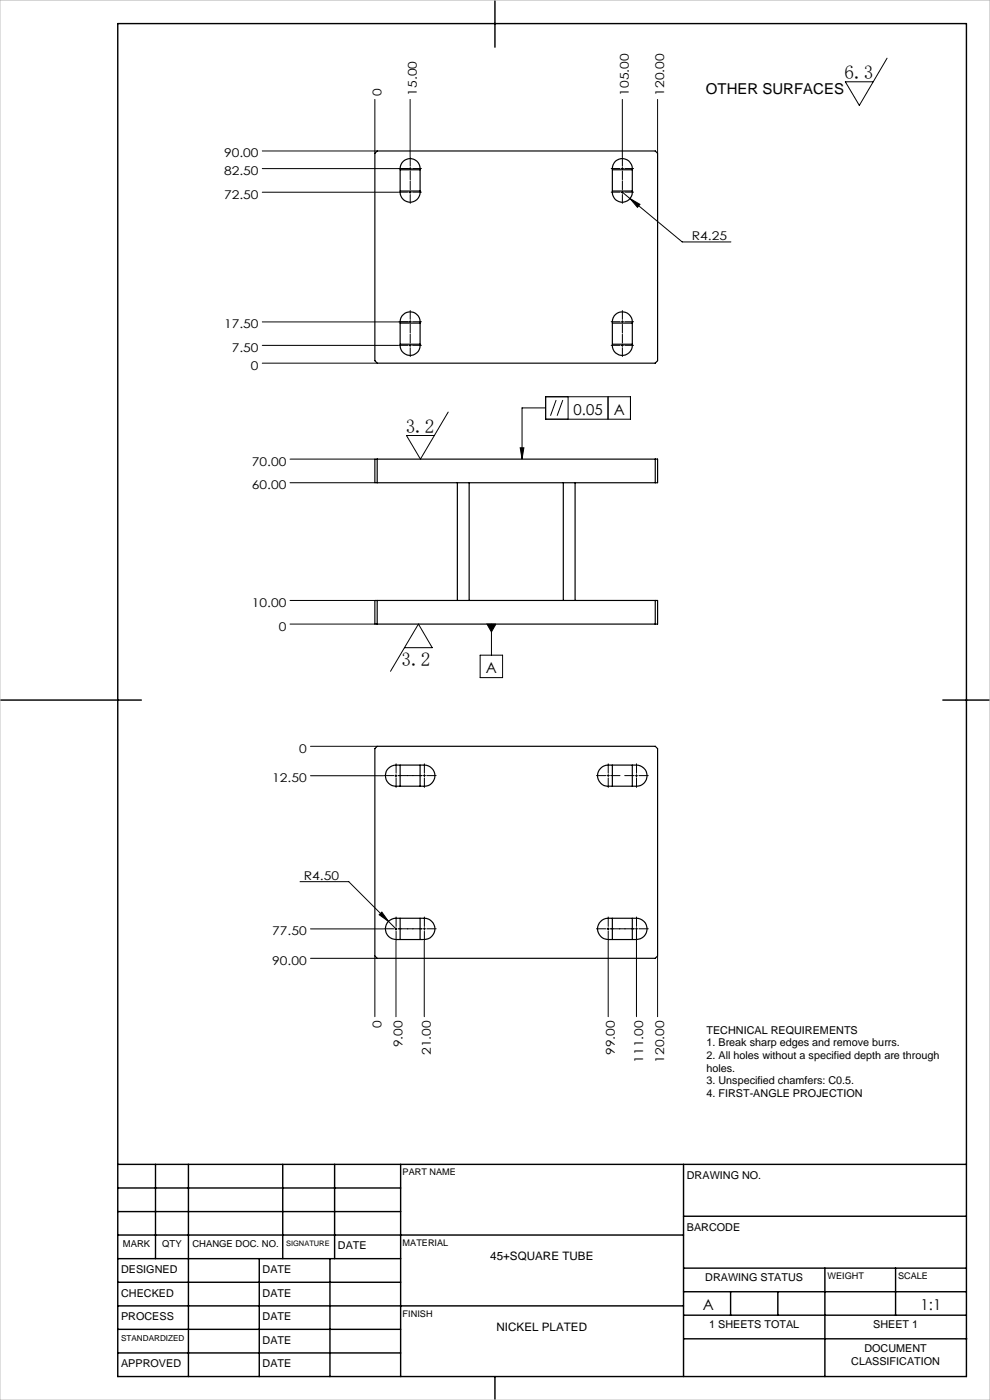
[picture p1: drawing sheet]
<svg xmlns="http://www.w3.org/2000/svg" width="210mm" height="297mm" viewBox="0 0 210 297" stroke-linecap="round" stroke-linejoin="round" font-family="sans-serif">
<g fill="none" stroke="#000" stroke-width=".21">
<path d="M188.2 12.3l-5.9 10.1-3-5h5.9M55.6 35.8h31.3M55.6 32h24.3M79.5 21.1v11.3M87 21.1v12.2M132 21.1v12.2M139.5 21.1v11.3M55.6 40.8h28.9M86.7 40.8h.5M87 40.5v.5M131.8 40.8h.5M132 40.8l12.7 10.5h10.3"/>
<path d="M132 40.5v.5M133.6 42.1l2.1 1.3-.5 .6zM55.6 73.3h28.9M55.6 77h24.3M55.6 68.3h31.3M86.7 73.3h.5M87 73v.5M131.8 73.3h.5M132 73v.5M61.5 97.4h17.9M95.1 87.4l-5.9 10-3-5h5.9M110.3 95h.8l-.4 2.4z"/>
<path d="M115.7 86.5h-5v10.9M115.7 84.2h18v4.7h-18zM118 84.9l-1.2 3.3M119.4 84.9l-1.2 3.3M120.5 84.2v4.7M129 84.2v4.7M61.5 102.4h17.9M61.5 132.4h17.9M61.5 127.4h17.9M85.8 137.4h5.9l-2.9-5-6 10M101.8 139h4.8v4.8h-4.8zM103.3 132.4h1.9l-1 1.7z"/>
<path d="M104.2 132.4v6.6M65.9 158.3h14M65.9 164.6h15.5M83.7 164.6h.5M84 164.3v.5M134.8 164.6h.5M135 164.3v.5M63.6 187h10.4l10 10.1M65.9 197.1h15.5M80.4 194.1l.6-.6 1.4 2zM83.7 197.1h.5M84 199.7v16"/>
<path d="M84 196.8v.5M90 199.7v16M128.8 197.1h.5M129 199.7v16M129 196.8v.5M135 197.2v18.5M65.9 203.3h14M79.5 202.9v12.8M139.5 202.9v12.8"/>
</g>
<g fill="none" stroke="#000" stroke-width=".21" stroke-dasharray="15.2 1.3 1.3 1.3">
<path d="M86.5 35.8h-1.9M87 35.8v-.3M87 35.8h-.2M87 35.8v.2M87 35.8h.3M87 35.3v-1.9M87 36.3v1.8M87.5 35.8h1.9M131.5 35.8h-1.9M132 35.8v-.3M132 35.8h-.2M132 35.8v.2"/>
<path d="M132 35.8h.3M132 35.3v-1.9M132 36.3v1.8M132.5 35.8h1.9M86.5 40.8h-1.9M87 40.3v-1.9M87 41.3v1.8M87.5 40.8h1.9M131.5 40.8h-1.9M132 40.3v-1.9M132 41.3v1.8M132.5 40.8h1.9"/>
<path d="M86.5 73.3h-1.9M86.5 68.3h-1.9M87 72.8v-1.9M87 73.8v1.8M87 68.3v-.3M87 68.3h-.2M87 68.3v.2M87 68.3h.3M87 67.8v-1.9M87 68.8v1.8M87.5 73.3h1.9M87.5 68.3h1.9"/>
<path d="M131.5 73.3h-1.9M131.5 68.3h-1.9M132 72.8v-1.9M132 73.8v1.8M132 68.3v-.3M132 68.3h-.2M132 68.3v.2M132 68.3h.3M132 67.8v-1.9M132 68.8v1.8M132.5 73.3h1.9M132.5 68.3h1.9"/>
<path d="M83.5 164.5h-2M84 164v-2M84 165v2M84.5 164.5h2M89.5 164.5h-2M90 164.5v-.2M90 164.5h-.2M90 164.5v.3M90 164.5h.3M90 164v-2M90 165v2M90.5 164.5h2"/>
<path d="M128.5 164.5h-2M129 164.5h-.2M129 164.5v.3M129 164.5h.3M129 164.5v-.2M129 165v2M129 164v-2M129.5 164.5h2M134.5 164.5h-2M135 165v2M135 164v-2M135.5 164.5h2"/>
<path d="M83.5 197h-2M84 196.5v-2M84 197.5v2M84.5 197h2M89.5 197h-2M90 197v-.2M90 197h-.2M90 197v.3M90 197h.3M90 196.5v-2M90 197.5v2M90.5 197h2"/>
<path d="M128.5 197h-2M129 196.5v-2M129 197.5v2M129.5 197h2M134.5 197h-2M135 197v-.2M135 197h-.2M135 197v.3M135 197h.3M135 196.5v-2M135 197.5v2M135.5 197h2"/>
</g>
<path d="M84.5 164.5h5M84.5 197h5M129.5 197h5" fill="none" stroke="#000" stroke-width=".21" stroke-dasharray="15.2 1.3 1.3 1.3" stroke-dashoffset="14.6"/>
<g fill="none" stroke="#000" stroke-width=".3">
<path d="M25 5h180v287h-180zM105 0v10M0 148.5h30M200 148.5h10M25 247h180M25 257h60M25 252h60M33 247v20M40 247v45M60 247v20M71 247v20M85 247v45"/>
<path d="M145 247v45M145 258h60M25 277h120M25 272h60M25 267h60M25 262h120M55 267v25M70 267v25M145 279h60M145 269h60M145 274h60M155 274v5"/>
<path d="M165 274v5M175 269v23M190 269v10M25 287h60M25 282h60M105 292v5M145.1 284h60"/>
</g>
<path d="M0 0h210v297h-210z" fill="none" stroke="#c0c0c0" stroke-width=".21"/>
<g fill="#000">
<path d="M133.6 42.1l1.6 1.9 .5-.6zM81 193.5l-.6 .6 2 1.4z"/>
<path d="M110.3 95h.8l-.4 2.4zM103.3 132.4l.9 1.7 1-1.7z"/>
</g>
<g fill="none" stroke="#000" stroke-width=".25">
<path d="M80 32h59l.5 .5v44l-.5 .5h-59l-.5-.5v-44zM84.9 36h4.2M85.6 34.2a2.12 2.12 0 0 1 2.3-.4 2.12 2.12 0 0 1 1.2 2v5a2.12 2.12 0 0 1-2.1 2.1 2.12 2.12 0 0 1-2.1-2.1v-5a2.16 2.16 0 0 1 .7-1.6zM129.9 36h4.2M130.6 34.2a2.15 2.15 0 0 1 2.3-.4 2.15 2.15 0 0 1 1.2 2v5a2.12 2.12 0 0 1-2.1 2.1 2.12 2.12 0 0 1-2.1-2.1v-5a2.31 2.31 0 0 1 .7-1.6zM84.9 40.5h4.2M129.9 40.5h4.2M84.9 73h4.2M84.9 68.5h4.2M85.6 66.7a2.1 2.1 0 0 1 2.3-.4 2.1 2.1 0 0 1 1.2 2v5a2.12 2.12 0 0 1-2.1 2.1 2.12 2.12 0 0 1-2.1-2.1v-5a2.01 2.01 0 0 1 .7-1.6zM129.9 73h4.2M129.9 68.5h4.2"/>
<path d="M130.6 66.7a2.13 2.13 0 0 1 2.3-.4 2.13 2.13 0 0 1 1.2 2v5a2.12 2.12 0 0 1-2.1 2.1 2.12 2.12 0 0 1-2.1-2.1v-5a2.15 2.15 0 0 1 .7-1.6zM79.5 97.4h60v5h-60zM80 97.4v5M139 97.4v5M97 102.4v25M99.5 102.4v25M119.5 102.4v25M122 102.4v25M79.5 127.4h60v5h-60zM80 127.4v5M139 127.4v5M80 158.3h59l.5 .5v44l-.5 .5h-59l-.5-.5v-44z"/>
<path d="M82.4 163a2.31 2.31 0 0 1 1.6-.7h6a2.24 2.24 0 0 1 2.3 2.2 2.24 2.24 0 0 1-2.3 2.3h-6a2.23 2.23 0 0 1-2.1-1.4 2.23 2.23 0 0 1 .5-2.4zM84.9 162.3v4.5M89.1 162.3v4.5M127.4 163a2.15 2.15 0 0 1 1.6-.7h6a2.24 2.24 0 0 1 2.3 2.2 2.24 2.24 0 0 1-2.3 2.3h-6a2.23 2.23 0 0 1-2.1-1.4 2.23 2.23 0 0 1 .5-2.4zM129.9 162.3v4.5M134.1 162.3v4.5M82.4 195.5a2.31 2.31 0 0 1 1.6-.7h6a2.26 2.26 0 0 1 2.3 2.3 2.26 2.26 0 0 1-2.3 2.2h-6a2.25 2.25 0 0 1-2.1-1.4 2.25 2.25 0 0 1 .5-2.4zM84.9 194.8v4.5M89.1 194.8v4.5M127.4 195.5a2.15 2.15 0 0 1 1.6-.7h6a2.26 2.26 0 0 1 2.3 2.3 2.26 2.26 0 0 1-2.3 2.2h-6a2.25 2.25 0 0 1-2.1-1.4 2.25 2.25 0 0 1 .5-2.4zM129.9 194.8v4.5M134.1 194.8v4.5"/>
</g>
<g font-size="4.1">
<text x="179.1" y="16.8">6.3</text>
<text x="86.1" y="91.8">3.2</text>
<text x="85.2" y="141.3">3.2</text>
</g>
<g font-size="3.2">
<text x="149.8" y="20">OTHER SURFACES</text>
<text x="121.7" y="88">0.05</text>
<text x="130.2" y="88">A</text>
<text x="103.1" y="142.8">A</text>
<text x="149.1" y="277.9">A</text>
<text x="195.3" y="278">1:1</text>
</g>
<g font-size="2.6">
<text x="80.9" y="20.3" transform="rotate(-90 80.9 20.3)">0</text>
<text x="88.4" y="20.3" transform="rotate(-90 88.4 20.3)">15.00</text>
<text x="133.4" y="20.3" transform="rotate(-90 133.4 20.3)">105.00</text>
<text x="140.9" y="20.3" transform="rotate(-90 140.9 20.3)">120.00</text>
<text x="47.5" y="33.4">90.00</text>
<text x="47.5" y="37.1">82.50</text>
<text x="47.5" y="42.1">72.50</text>
<text x="146.8" y="51">R4.25</text>
<text x="47.5" y="69.6">17.50</text>
<text x="49.2" y="74.6">7.50</text>
<text x="53.2" y="78.4">0</text>
<text x="53.4" y="98.8">70.00</text>
<text x="53.4" y="103.8">60.00</text>
<text x="53.4" y="128.8">10.00</text>
<text x="59.1" y="133.8">0</text>
<text x="63.4" y="159.7">0</text>
<text x="57.7" y="165.9">12.50</text>
<text x="64.5" y="186.7">R4.50</text>
<text x="57.7" y="198.4">77.50</text>
<text x="57.7" y="204.7">90.00</text>
<text x="80.9" y="218.1" transform="rotate(-90 80.9 218.1)">0</text>
<text x="85.4" y="222.2" transform="rotate(-90 85.4 222.2)">9.00</text>
<text x="91.4" y="223.8" transform="rotate(-90 91.4 223.8)">21.00</text>
<text x="130.4" y="223.8" transform="rotate(-90 130.4 223.8)">99.00</text>
<text x="136.4" y="225.4" transform="rotate(-90 136.4 225.4)">111.00</text>
<text x="140.9" y="225.4" transform="rotate(-90 140.9 225.4)">120.00</text>
</g>
<g font-size="2.5">
<text x="104" y="267.3">45+SQUARE TUBE</text>
<text x="105.3" y="282.3">NICKEL PLATED</text>
</g>
<g font-size="2.3">
<text x="149.9" y="219.3">TECHNICAL REQUIREMENTS</text>
<text x="149.9" y="222">1. Break sharp edges and remove burrs.</text>
<text x="149.9" y="224.7">2. All holes without a specified depth are through</text>
<text x="149.9" y="227.3">holes.</text>
<text x="149.9" y="230">3. Unspecified chamfers: C0.5.</text>
<text x="149.9" y="232.6">4. FIRST-ANGLE PROJECTION</text>
<text x="145.7" y="250">DRAWING NO.</text>
<text x="145.7" y="261">BARCODE</text>
<text x="71.7" y="265">DATE</text>
<text x="25.7" y="270">DESIGNED</text>
<text x="25.7" y="275.1">CHECKED</text>
<text x="55.7" y="270">DATE</text>
<text x="55.7" y="275.1">DATE</text>
<text x="149.6" y="271.8">DRAWING STATUS</text>
<text x="25.7" y="280.1">PROCESS</text>
<text x="55.7" y="280.1">DATE</text>
<text x="150.4" y="281.8">1 SHEETS TOTAL</text>
<text x="185.2" y="281.8">SHEET 1</text>
<text x="55.7" y="285">DATE</text>
<text x="183.4" y="286.8">DOCUMENT</text>
<text x="25.7" y="290">APPROVED</text>
<text x="55.7" y="290">DATE</text>
<text x="180.6" y="289.5">CLASSIFICATION</text>
</g>
<g font-size="2">
<text x="26.1" y="264.5">MARK</text>
<text x="34.4" y="264.5">QTY</text>
<text x="40.8" y="264.5">CHANGE DOC. NO.</text>
</g>
<g font-size="1.9">
<text x="85.4" y="249.3">PART NAME</text>
<text x="85.4" y="264.3">MATERIAL</text>
<text x="175.5" y="271.4">WEIGHT</text>
<text x="190.5" y="271.4">SCALE</text>
<text x="85.4" y="279.4">FINISH</text>
</g>
<text font-size="1.7" x="25.7" y="284.4">STANDARDIZED</text>
<text font-size="1.6" x="60.7" y="264.3">SIGNATURE</text>
</svg>
